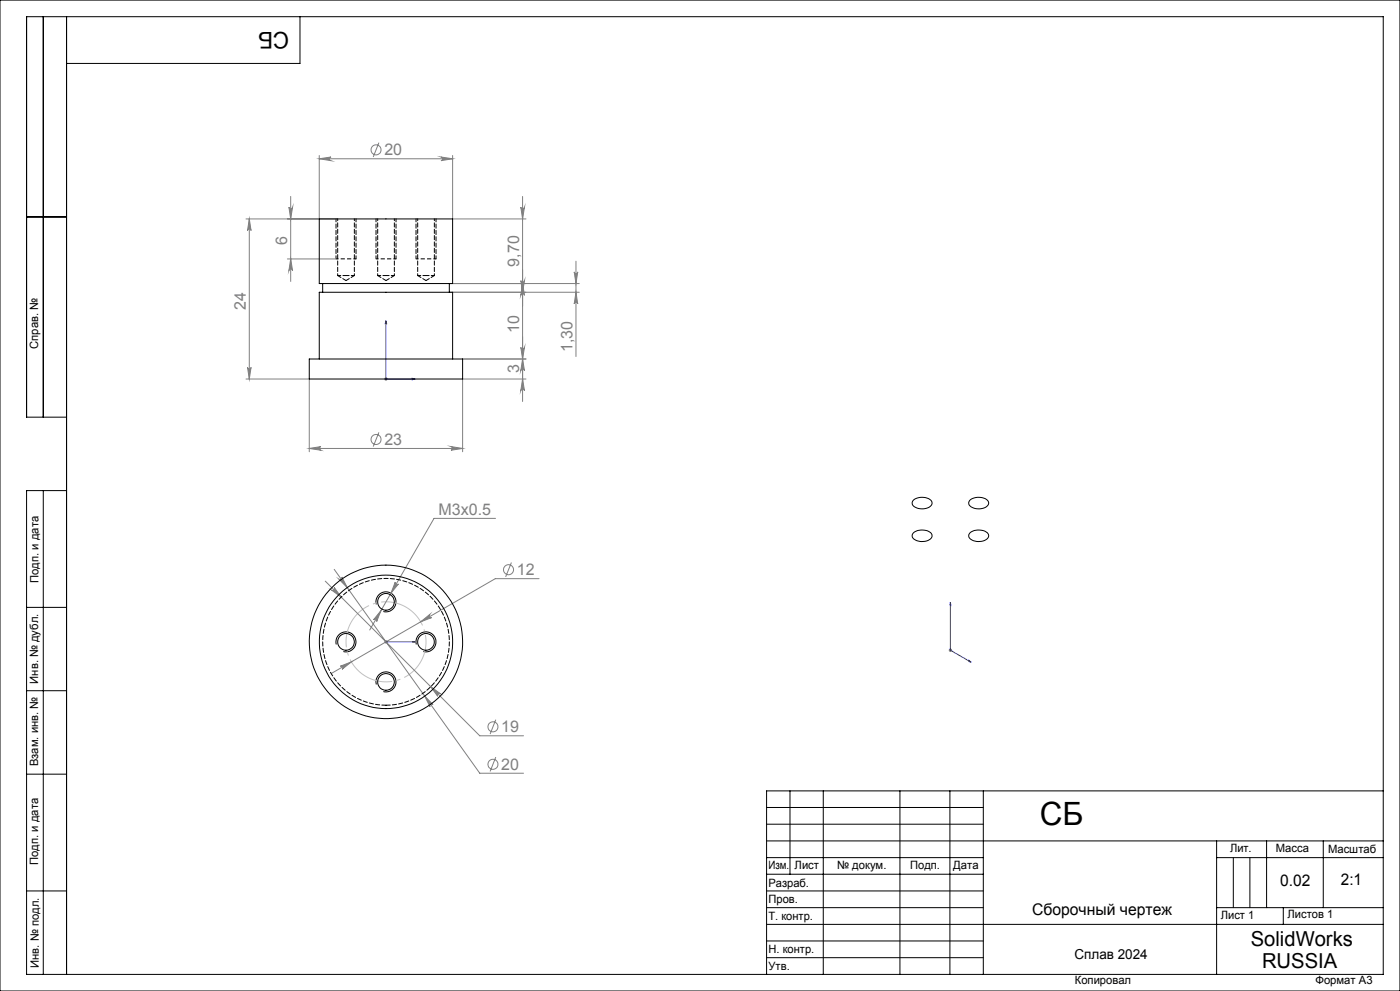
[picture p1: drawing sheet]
<svg xmlns="http://www.w3.org/2000/svg" width="420mm" height="297mm" viewBox="0 0 420 297" stroke-linecap="round" stroke-linejoin="round" font-family="sans-serif">
<g fill="none" stroke="#808080" stroke-width=".3">
<path d="M87.2 58.9v25.4M95.8 47.6l3.5-.5a.55 .55 0 0 0-.5 .5 .55 .55 0 0 0 .5 .6zM95.8 46.6v19M95.8 47.6h40M113.7 42.8l-1.7 4.3M132.3 47.1l3.5 .5-3.5 .6a.55 .55 0 0 0 .5-.6 .55 .55 0 0 0-.5-.5zM135.8 46.6v19M156.8 58.9v61.4M73.8 65.6h27.5M74.8 65.6l.5 3.5a.53 .53 0 0 0-.5-.5 .53 .53 0 0 0-.5 .5zM74.8 65.6v48M86.2 77.6h14.6"/>
<path d="M86.7 62.1a.55 .55 0 0 0 .5 .5 .55 .55 0 0 0 .6-.5l-.6 3.5zM87.2 77.6l.6 3.5a.55 .55 0 0 0-.6-.5 .55 .55 0 0 0-.5 .5zM135.8 65.6h22M156.2 62.1a.55 .55 0 0 0 .6 .5 .55 .55 0 0 0 .5-.5l-.5 3.5zM172.8 78.3v28.6M134.8 87.6h39M134.8 85h39M156.2 84.1a.55 .55 0 0 0 .6 .5 .55 .55 0 0 0 .5-.5l-.5 3.5zM156.8 85l.5 3.5a.55 .55 0 0 0-.5-.5 .55 .55 0 0 0-.6 .5zM172.3 81.5a.53 .53 0 0 0 .5 .5 .53 .53 0 0 0 .5-.5l-.5 3.5zM172.8 87.6l.5 3.5a.53 .53 0 0 0-.5-.5 .53 .53 0 0 0-.5 .5zM73.8 113.6h19v21.8"/>
<path d="M74.3 110.1a.53 .53 0 0 0 .5 .5 .53 .53 0 0 0 .5-.5l-.5 3.5zM115.3 113.6h1M115.4 113.2l.7 .7M115.8 113.1v1M116.1 113.2l-.7 .7M138.8 107.6h19M156.2 104.1a.55 .55 0 0 0 .6 .5 .55 .55 0 0 0 .5-.5l-.5 3.5zM156.8 113.6l.5 3.5a.55 .55 0 0 0-.5-.5 .55 .55 0 0 0-.6 .5zM156.8 107.6l.5 3.5a.55 .55 0 0 0-.5-.5 .55 .55 0 0 0-.6 .5zM157.8 113.6h-19v21.8M92.8 134.4l3.5-.6a.55 .55 0 0 0-.5 .6 .55 .55 0 0 0 .5 .5zM92.8 134.4h46"/>
<path d="M113.7 129.6l-1.7 4.2M135.3 133.8l3.5 .6-3.5 .5a.55 .55 0 0 0 .5-.5 .55 .55 0 0 0-.5-.6zM148.7 155.4h-18.5l-19.3 33.4M97.6 174.2l46.3 46.3h13.2M100.3 176.1l2 2.8-2.8-2.1a.55 .55 0 0 0 .7 0 .55 .55 0 0 0 .1-.7zM100.3 170.6l43.6 61.1h13.2M101.7 173.6a.54 .54 0 0 0 .7 .1 .54 .54 0 0 0 .2-.8l1.6 3.2zM118.6 174.5a.55 .55 0 0 0 .2 .7 .55 .55 0 0 0 .7-.2l-2.2 2.8zM153.4 168.6l-1.7 4.3M161.7 173.4h-13.1l-49 28.4M102.1 199.7l3.3-1.3-2.8 2.2a.53 .53 0 0 0 .2-.7 .53 .53 0 0 0-.7-.2zM114.3 183l-1.3 3.3a.53 .53 0 0 0-.2-.7 .53 .53 0 0 0-.7 .1z"/>
<path d="M115.3 192.4h1M115.8 191.9v1M116.1 192l-.7 .7M126.2 186.4l2.7-2.3a.55 .55 0 0 0-.1 .8 .55 .55 0 0 0 .7 .2zM284.6 194.9h1M284.8 194.5l.7 .7M285.1 194.4v1M285.5 194.5l-.7 .7M127.4 208.6l2.5 2.6a.54 .54 0 0 0-.7-.1 .54 .54 0 0 0-.2 .7zM129.2 205.8l2.9 2.1a.55 .55 0 0 0-.8 0 .55 .55 0 0 0 0 .8zM148.7 215.7l-1.7 4.3M148.7 226.9l-1.7 4.3"/>
<circle cx="112.8" cy="44.9" r="1.51"/>
<circle cx="112.8" cy="131.7" r="1.5"/>
<circle cx="152.6" cy="170.7" r="1.51"/>
<circle cx="147.9" cy="217.8" r="1.51"/>
<circle cx="147.9" cy="229.1" r="1.51"/>
</g>
<g fill="none" stroke="#000" stroke-width=".3">
<path d="M0 0h420v297h-420zM13 5v120M20 5v287M90 5v14h-70M8 65h12M20 125h-12v-120h407v287h-407v-145h12M13 147v145M273.9 150a4 4 0 0 1 5.7 .4 2.16 2.16 0 0 1-2.6 2.1 2.97 2.97 0 0 1-3.4-1.7zM273.9 159.8a4.1 4.1 0 0 1 5.7 .4 2.11 2.11 0 0 1-2.6 2.1 2.91 2.91 0 0 1-3.4-1.6zM290.9 159.8a4.1 4.1 0 0 1 5.6 .4 2.11 2.11 0 0 1-2.5 2.1 2.91 2.91 0 0 1-3.4-1.6zM290.9 150a4 4 0 0 1 5.6 .4 2.16 2.16 0 0 1-2.5 2.1 2.97 2.97 0 0 1-3.4-1.7zM8 182h12"/>
<path d="M100.9 193.1a2.99 2.99 0 0 1 2.6-3.7 2.99 2.99 0 0 1 3.3 3.2 2.99 2.99 0 0 1-3.8 2.7M112.9 181.1a2.99 2.99 0 0 1 2.6-3.7 2.99 2.99 0 0 1 3.3 3.2 2.99 2.99 0 0 1-3.8 2.7M124.9 193.1a3 3 0 0 1 2.6-3.7 3 3 0 0 1 3.3 3.2 3 3 0 0 1-3.8 2.7M8 207h12M112.9 205.1a2.99 2.99 0 0 1 2.6-3.7 2.99 2.99 0 0 1 3.3 3.2 2.99 2.99 0 0 1-3.8 2.7M8 232h12M237 237v25M247 237v55M270 237v55M285 237v55M295 237v55M415 237h-185v55"/>
<path d="M230 257h65M230 242h65M230 247h65M230 252h185M365 252v40M365 257h50M370 257v15M375 257v15M380 252v20M397 252v20M8 267h12M230 262h65"/>
<path d="M230 267h65M230 272h65M230 277h185M365 272h50M385 272v5M230 282h65M230 287h65"/>
</g>
<path d="M106.8 77.6h-6M118.8 77.6h-6M130.8 77.6h-6" fill="none" stroke="#000" stroke-width=".3" stroke-dasharray="1.3 .6" stroke-dashoffset=".5" stroke-linecap="butt"/>
<path d="M127.3 188.8a12 12 0 0 0-20-4.9 12 12 0 0 0 5.2 20 12 12 0 0 0 15-14.1l-.2-1" fill="none" stroke="#c0c0c0" stroke-width=".3" stroke-dasharray="15.2 1.3 1.3 1.3" stroke-dashoffset="-1.5" stroke-linecap="butt"/>
<path d="M115.8 96.1l.2 .9h-.4zM115.8 96.1v17.5h8.7M123.6 113.4l.9 .2-.9 .2zM115.6 192.4h.4zM115.8 192.4h.1M115.8 192.4h8.7M124.5 192.4h-.9h.9M285.1 180.6v14.3l6.2 3.5M285.1 180.6l.2 .8-.3-.2zM290.7 197.9l.6 .5-.6-.1z" fill="none" stroke="#00f" stroke-width=".3"/>
<path d="M100.8 65.6v12M106.8 77.6v-12M112.8 65.6v12M118.8 77.6v-12M124.8 65.6v12M130.8 77.6v-12" fill="none" stroke="#000" stroke-width=".3" stroke-dasharray="1.3 .6" stroke-dashoffset=".3"/>
<path d="M106.8 77.6h.1M118.8 77.6h.1M130.8 77.6h.1" fill="none" stroke="#000" stroke-width=".3" stroke-dasharray="1.3 .6"/>
<path d="M102.1 199.7a.53 .53 0 0 1 .7 .2 .53 .53 0 0 1-.2 .7l2.8-2.2zM126.2 186.4l3.3-1.3a.55 .55 0 0 1-.7-.2 .55 .55 0 0 1 .1-.8z" fill="#808080"/>
<g fill="#00f">
<path d="M123.6 113.4l.9 .2-.9 .2zM115.8 96.1l.2 .9h-.4z"/>
<path d="M290.7 197.9l.6 .5-.6-.1zM285.1 180.6l.2 .8-.3-.2z"/>
<path d="M123.6 192.4h.9zM115.6 192.4h.4z"/>
</g>
<g fill="#808080">
<path d="M92.8 134.4l3.5-.6a.55 .55 0 0 0-.5 .6 .55 .55 0 0 0 .5 .5zM135.3 133.8l3.5 .6-3.5 .5a.55 .55 0 0 0 .5-.5 .55 .55 0 0 0-.5-.6zM95.8 47.6l3.5-.5a.55 .55 0 0 0-.5 .5 .55 .55 0 0 0 .5 .6zM132.3 47.1l3.5 .5-3.5 .6a.55 .55 0 0 0 .5-.6 .55 .55 0 0 0-.5-.5zM114.3 183l-2.2 2.7a.53 .53 0 0 1 .7-.1 .53 .53 0 0 1 .2 .7zM118.6 174.5l-1.3 3.3 2.2-2.8a.55 .55 0 0 1-.7 .2 .55 .55 0 0 1-.2-.7zM100.3 176.1a.55 .55 0 0 1-.1 .7 .55 .55 0 0 1-.7 0l2.8 2.1zM129.2 205.8l2.1 2.9a.55 .55 0 0 1 0-.8 .55 .55 0 0 1 .8 0zM101.7 173.6l2.5 2.5-1.6-3.2a.54 .54 0 0 1-.2 .8 .54 .54 0 0 1-.7-.1zM127.4 208.6l1.6 3.2a.54 .54 0 0 1 .2-.7 .54 .54 0 0 1 .7 .1z"/>
<path d="M156.8 107.6l.5 3.5a.55 .55 0 0 0-.5-.5 .55 .55 0 0 0-.6 .5zM156.2 84.1a.55 .55 0 0 0 .6 .5 .55 .55 0 0 0 .5-.5l-.5 3.5zM156.8 85l.5 3.5a.55 .55 0 0 0-.5-.5 .55 .55 0 0 0-.6 .5zM156.2 62.1a.55 .55 0 0 0 .6 .5 .55 .55 0 0 0 .5-.5l-.5 3.5z"/>
<path d="M74.8 65.6l.5 3.5a.53 .53 0 0 0-.5-.5 .53 .53 0 0 0-.5 .5zM74.3 110.1a.53 .53 0 0 0 .5 .5 .53 .53 0 0 0 .5-.5l-.5 3.5zM156.2 104.1a.55 .55 0 0 0 .6 .5 .55 .55 0 0 0 .5-.5l-.5 3.5zM156.8 113.6l.5 3.5a.55 .55 0 0 0-.5-.5 .55 .55 0 0 0-.6 .5zM172.3 81.5a.53 .53 0 0 0 .5 .5 .53 .53 0 0 0 .5-.5l-.5 3.5zM172.8 87.6l.5 3.5a.53 .53 0 0 0-.5-.5 .53 .53 0 0 0-.5 .5zM86.7 62.1a.55 .55 0 0 0 .5 .5 .55 .55 0 0 0 .6-.5l-.6 3.5zM87.2 77.6l.6 3.5a.55 .55 0 0 0-.6-.5 .55 .55 0 0 0-.5 .5z"/>
</g>
<g fill="none" stroke="#000" stroke-width=".3">
<path d="M95.8 65.6h40v19.4h-40zM96.8 85v2.6M134.8 85v2.6M92.8 107.6h46v6h-46zM95.8 107.6v-20h40v20"/>
<circle cx="103.8" cy="192.4" r="2.5"/>
<circle cx="115.8" cy="192.4" r="20"/>
<circle cx="115.8" cy="192.4" r="23"/>
<circle cx="115.8" cy="180.4" r="2.51"/>
<circle cx="127.8" cy="192.4" r="2.5"/>
<circle cx="115.8" cy="204.4" r="2.49"/>
</g>
<path d="M101.3 82.6h2.5M103.8 82.6h2.5M113.3 82.6h2.5M115.8 82.6h2.5M125.3 82.6h2.5M127.8 82.6h2.5" fill="none" stroke="#000" stroke-width=".3" stroke-dasharray="1.3 .6" stroke-dashoffset=".3"/>
<path d="M101.3 65.6v17M113.3 65.6v17M125.3 65.6v17M106.3 82.6v-17M118.3 82.6v-17M130.3 82.6v-17" fill="none" stroke="#000" stroke-width=".3" stroke-dasharray="1.3 .6" stroke-dashoffset=".7"/>
<path d="M101.3 82.6l2.5 1.5M103.8 84.1l2.5-1.5M113.3 82.6l2.5 1.5M115.8 84.1l2.5-1.5M125.3 82.6l2.5 1.5M127.8 84.1l2.5-1.5" fill="none" stroke="#000" stroke-width=".3" stroke-dasharray="1.3 .6" stroke-dashoffset=".1"/>
<path d="M115.8 211.4a19 19 0 0 0 16.7-28.2 19 19 0 0 0-32.7-1.1 19 19 0 0 0 14.8 29.2l1.2 .1" fill="none" stroke="#000" stroke-width=".3" stroke-dasharray="1.3 .6"/>
<text font-size="9.6" x="311.9" y="247.3">СБ</text>
<text font-size="6.9" x="86.8" y="9.5" transform="rotate(-180 86.8 9.5)">СБ</text>
<g font-size="6.2">
<text x="375.2" y="283.5">SolidWorks</text>
<text x="378.6" y="290">RUSSIA</text>
</g>
<g font-size="4.8" fill="#808080">
<text x="115.3" y="46.5">20</text>
<text x="86.2" y="73.4" transform="rotate(-90 86.2 73.4)">6</text>
<text x="155.7" y="79.9" transform="rotate(-90 155.7 79.9)">9,70</text>
<text x="73.7" y="93" transform="rotate(-90 73.7 93)">24</text>
<text x="155.7" y="99.7" transform="rotate(-90 155.7 99.7)">10</text>
<text x="171.7" y="105.5" transform="rotate(-90 171.7 105.5)">1,30</text>
<text x="155.7" y="111.9" transform="rotate(-90 155.7 111.9)">3</text>
<text x="115.3" y="133.3">23</text>
<text x="131.6" y="154.3">M3x0.5</text>
<text x="155.1" y="172.3">12</text>
<text x="150.4" y="219.4">19</text>
<text x="150.4" y="230.6">20</text>
</g>
<g font-size="4.8">
<text x="384" y="265.6">0.02</text>
<text x="402.3" y="265.3">2:1</text>
<text x="309.6" y="274.1">Сборочный чертеж</text>
</g>
<text font-size="4.1" x="322.4" y="287.3">Сплав 2024</text>
<g font-size="3.4">
<text x="11.5" y="104.5" transform="rotate(-90 11.5 104.5)">Справ. №</text>
<text x="11.6" y="174.7" transform="rotate(-90 11.6 174.7)">Подп. и дата</text>
<text x="11.4" y="204.9" transform="rotate(-90 11.4 204.9)">Инв. № дубл.</text>
<text x="11.4" y="229.6" transform="rotate(-90 11.4 229.6)">Взам. инв. №</text>
<text x="369" y="255.5">Лит.</text>
<text x="382.8" y="255.5">Масса</text>
<text x="398.4" y="255.6">Масштаб</text>
<text x="11.4" y="259.2" transform="rotate(-90 11.4 259.2)">Подп. и дата</text>
<text x="230.5" y="260.5">Изм.</text>
<text x="238.4" y="260.4">Лист</text>
<text x="251.1" y="260.4">№ докум.</text>
<text x="273" y="260.4">Подп.</text>
<text x="286" y="260.4">Дата</text>
<text x="230.5" y="265.7">Разраб.</text>
<text x="230.5" y="275.7">Т. контр.</text>
<text x="230.6" y="270.7">Пров.</text>
<text x="366.2" y="275.3">Лист 1</text>
<text x="386.3" y="275.2">Листов 1</text>
<text x="230.6" y="285.7">Н. контр.</text>
<text x="11.6" y="290" transform="rotate(-90 11.6 290)">Инв. № подл.</text>
<text x="230.6" y="290.7">Утв.</text>
<text x="322.5" y="295">Копировал</text>
<text x="394.6" y="295">Формат А3</text>
</g>
</svg>
